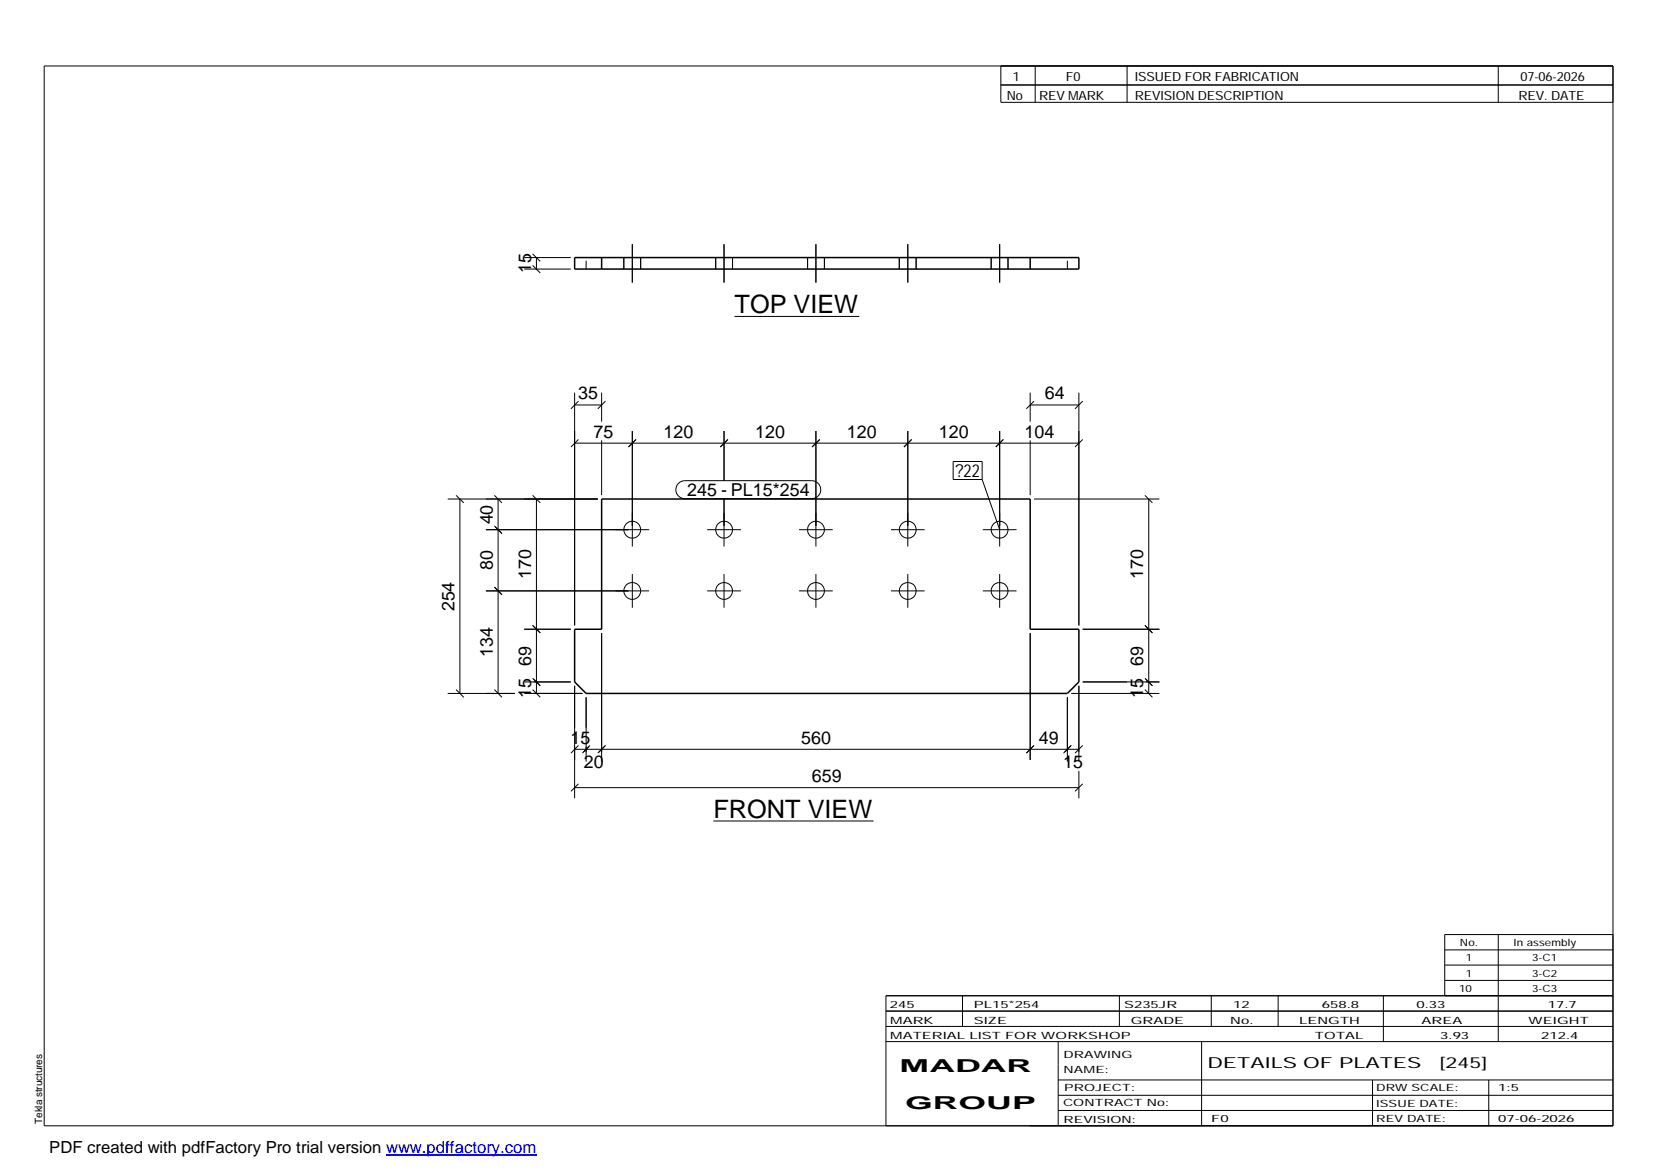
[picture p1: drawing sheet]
<svg xmlns="http://www.w3.org/2000/svg" width="420mm" height="297mm" viewBox="0 0 420 297" stroke-linecap="round" stroke-linejoin="round" font-family="sans-serif">
<g fill="none" stroke="#000" stroke-width=".25">
<path d="M11.2 16.7h398.3v269.1h-398.3zM254.1 16.7v9.3h155.4M262.8 16.7v9.3M286.1 16.7v9.3M380.4 16.7v9.3M254.1 21.6h155.4M133.1 68.3h11.8M133.1 65.4h11.8M135.2 67.4l2 1.9M135.2 64.5l2 1.9M136.2 65.4v2.9M158.4 65.4v2.9"/>
<path d="M160.5 62v9.7M162.6 65.4v2.9M181.7 65.4v2.9M183.8 62v9.7M186 65.4v2.9M205 65.4v2.9M207.1 62v9.7M209.3 65.4v2.9M228.3 65.4v2.9M230.5 62v9.7M232.6 65.4v2.9M251.6 65.4v2.9"/>
<path d="M253.8 62v9.7M255.9 65.4v2.9M145.9 99.7v59.1M152.7 99.7v7.3M186.5 80.3h31.6M261.5 99.7v7.3M273.9 99.7v59.1M145.9 102.8h6.8M145.9 112.5h128M146.9 101.8l-2 2M146.9 111.6l-2 1.9M152.7 111.8v13.9"/>
<path d="M153.7 101.8l-1.9 2M160.5 109.4v29.4M161.5 111.6l-1.9 1.9M183.8 109.4v12.6M184.8 111.6l-1.9 1.9M207.1 109.4v29.4M208.1 111.6l-1.9 1.9M230.5 109.4v29.4M231.4 111.6l-1.9 1.9M242 117.2h7.3v4.5h-7.3zM253.8 109.4v29.4M254.7 111.6l-1.9 1.9"/>
<path d="M261.5 102.8h12.4M261.5 111.8v13.9M262.5 101.8l-1.9 2M274.9 101.8l-2 2M274.9 111.6l-2 1.9M113.7 126.7h38.1M115.8 125.8l1.9 1.9M116.8 126.7v49.4M123.4 134.5h41.4M125.5 133.5l1.9 2-1.7-1.7M125.5 125.8l1.9 1.9M126.4 126.7v49.4"/>
<path d="M135.2 125.8l2 1.9M136.2 126.7v49.4M172.3 122.7l.7-.5 .9-.2h32.2a2.29 2.29 0 0 1 2.3 2.3 2.29 2.29 0 0 1-2.3 2.3h-32.2a2.27 2.27 0 0 1-2.2-1.4 2.27 2.27 0 0 1 .6-2.5zM179.5 134.5h8.6M183.8 126.6v12.2M202.9 134.5h8.5M226.2 134.5h8.5M249.3 121.7l4.5 12.8M249.5 134.5h8.6M262.5 126.7h31.8M290.7 125.8l1.9 1.9M291.6 126.7v49.4"/>
<path d="M123.4 150h41.4M125.5 149l1.9 2M133.1 159.8h11.8M135.2 158.8l2 1.9M160.5 145.7v8.6M179.5 150h8.6M183.8 145.7v8.6M202.9 150h8.5M207.1 145.7v8.6M226.2 150h8.5M230.5 145.7v8.6M249.5 150h8.6"/>
<path d="M253.8 145.7v8.6M274.9 159.8h19.4M290.7 158.8l1.9 1.9M113.7 176.1h17M115.8 175.1l1.9 1.9M125.5 175.1l1.9 1.9M133.1 176.1h14.7M133.1 173.1h11.8M135.2 175.1l2 1.9M135.2 172.2l2 1.9-1.7-1.7M145.9 174.1v28.6M148.8 177v16.4"/>
<path d="M152.7 160.7v32.7M261.5 160.7v32.2M271 177v16.4M271.9 176.1h22.4M273.9 174.1v19.3M274.9 173.1h19.4M290.7 175.1l1.9 1.9M290.7 172.2l1.9 1.9M145.9 200h128M145.9 190.2h128M146.9 199l-2 1.9M146.9 189.3l-2 1.9"/>
<path d="M149.5 189.5l-1.6 1.7M149.8 189.3l-1.7 1.7M153.7 189.3l-1.9 1.9M262.5 189.3l-1.9 1.9M271.9 189.3l-1.9 1.9M273.9 195.7v7M274.9 199l-2 1.9M274.9 189.3l-2 1.9M181.1 208.4h40.7M380.4 237.3v27.1M409.5 237.3h-42.7v15.5M224.9 256.7h184.6"/>
<path d="M244.3 252.8v7.8M284.2 252.8v7.8M307.5 252.8v7.8M324.5 252.8v7.8M351.2 252.8v11.6M366.8 241.2h42.7M366.8 245h42.7M366.8 248.9h42.7M409.5 252.8h-184.6v33M224.9 264.4h184.6M224.9 260.6h184.6M268.6 264.4v21.4"/>
<path d="M268.6 274.2h140.9M268.6 278.1h140.9M305.1 264.4v21.4M348.4 274.2v11.6M378 274.2v11.6M268.6 281.9h140.9"/>
<circle cx="160.5" cy="134.5" r="2.13"/>
<circle cx="183.8" cy="134.5" r="2.14"/>
<circle cx="207.2" cy="134.5" r="2.14"/>
<circle cx="230.4" cy="134.5" r="2.13"/>
<circle cx="253.8" cy="134.5" r="2.13"/>
<circle cx="160.5" cy="150" r="2.13"/>
<circle cx="183.8" cy="150" r="2.13"/>
<circle cx="207.2" cy="150" r="2.13"/>
<circle cx="230.5" cy="150" r="2.12"/>
<circle cx="253.8" cy="150" r="2.13"/>
</g>
<path d="M145.9 65.4h128v2.9h-128zM152.7 65.4v2.9M261.5 65.4v2.9M152.7 126.7h108.8v33.1h12.4v13.3l-2.9 3h-122.2l-2.9-3v-13.3h6.8z" fill="none" stroke="#000" stroke-width=".38"/>
<path d="M148.8 68.3v-2.9M271 68.3v-2.9" fill="none" stroke="#000" stroke-width=".25" stroke-dasharray="2.1 2.1" stroke-linecap="butt"/>
<path d="M98 293.3h38.2" fill="none" stroke="#00f" stroke-width=".3"/>
<g font-size="6.4">
<text x="186.5" y="79.6">TOP VIEW</text>
<text x="181.1" y="207.7">FRONT VIEW</text>
</g>
<g font-size="4.5">
<text x="134.8" y="69.4" transform="rotate(-90 134.8 69.4)">15</text>
<text x="146.8" y="101.4">35</text>
<text x="265.2" y="101.4">64</text>
<text x="150.7" y="111.1">75</text>
<text x="168.4" y="111.1">120</text>
<text x="191.7" y="111.1">120</text>
<text x="215" y="111.1">120</text>
<text x="238.3" y="111.1">120</text>
<text x="260.1" y="111.1">104</text>
<text x="242.6" y="121.1">?22</text>
<text x="174.5" y="126">245 - PL15*254</text>
<text x="125.1" y="133.1" transform="rotate(-90 125.1 133.1)">40</text>
<text x="125.1" y="144.8" transform="rotate(-90 125.1 144.8)">80</text>
<text x="134.8" y="147" transform="rotate(-90 134.8 147)">170</text>
<text x="290.2" y="147" transform="rotate(-90 290.2 147)">170</text>
<text x="115.4" y="155.2" transform="rotate(-90 115.4 155.2)">254</text>
<text x="125.1" y="166.8" transform="rotate(-90 125.1 166.8)">134</text>
<text x="134.8" y="169" transform="rotate(-90 134.8 169)">69</text>
<text x="290.2" y="169" transform="rotate(-90 290.2 169)">69</text>
<text x="134.8" y="177.1" transform="rotate(-90 134.8 177.1)">15</text>
<text x="290.2" y="177.1" transform="rotate(-90 290.2 177.1)">15</text>
<text x="144.8" y="188.8">15</text>
<text x="203.4" y="188.8">560</text>
<text x="263.7" y="188.8">49</text>
<text x="148.3" y="195.1">20</text>
<text x="269.9" y="195.1">15</text>
<text x="206.1" y="198.5">659</text>
<text x="228.4" y="272.3">MADAR</text>
<text x="229.8" y="281.6">GROUP</text>
</g>
<text font-size="4.2" x="12.5" y="292.7">PDF created with pdfFactory Pro trial version www.pdffactory.com</text>
<g font-size="3.9">
<text x="306.5" y="271.3">DETAILS OF PLATES</text>
<text x="365.4" y="271.3">[245]</text>
</g>
<g font-size="3.2">
<text x="257.1" y="20.5">1</text>
<text x="270.6" y="20.5">F0</text>
<text x="288.1" y="20.5">ISSUED FOR FABRICATION</text>
<text x="386" y="20.5">07-06-2026</text>
<text x="255.6" y="25.5">No</text>
<text x="263.8" y="25.5">REV MARK</text>
<text x="288.1" y="25.5">REVISION DESCRIPTION</text>
<text x="385.5" y="25.5">REV. DATE</text>
</g>
<g font-size="2.5">
<text x="370.6" y="240.2">No.</text>
<text x="372.1" y="244.1">1</text>
<text x="384.3" y="240.2">In assembly</text>
<text x="389" y="244.1">3-C1</text>
<text x="370.4" y="251.8">10</text>
<text x="372.1" y="247.9">1</text>
<text x="389" y="247.9">3-C2</text>
<text x="389" y="251.8">3-C3</text>
<text x="225.9" y="255.9">245</text>
<text x="247.3" y="255.9">PL15*254</text>
<text x="285.4" y="255.9">S235JR</text>
<text x="313.1" y="255.9">12</text>
<text x="335.6" y="255.9">658.8</text>
<text x="359.6" y="255.9">0.33</text>
<text x="392.9" y="255.9">17.7</text>
<text x="226" y="263.7">MATERIAL LIST FOR WORKSHOP</text>
<text x="226" y="259.9">MARK</text>
<text x="247.2" y="259.9">SIZE</text>
<text x="287.1" y="259.9">GRADE</text>
<text x="312.3" y="259.9">No.</text>
<text x="329.8" y="259.9">LENGTH</text>
<text x="333.8" y="263.7">TOTAL</text>
<text x="360.9" y="259.9">AREA</text>
<text x="365.6" y="263.7">3.93</text>
<text x="388.1" y="259.9">WEIGHT</text>
<text x="391.3" y="263.7">212.4</text>
<text x="270" y="268.5">DRAWING</text>
<text x="270" y="272.5">NAME:</text>
<text x="269.9" y="280.9">CONTRACT No:</text>
<text x="270.2" y="277">PROJECT:</text>
<text x="349.4" y="277.1">DRW SCALE:</text>
<text x="349.4" y="281">ISSUE DATE:</text>
<text x="380.4" y="277.1">1:5</text>
<text x="10.7" y="285.4" transform="rotate(-90 10.7 285.4)">Tekla structures</text>
<text x="270" y="285">REVISION:</text>
<text x="307.5" y="284.8">F0</text>
<text x="349.4" y="284.8">REV DATE:</text>
<text x="380.4" y="284.8">07-06-2026</text>
</g>
</svg>
